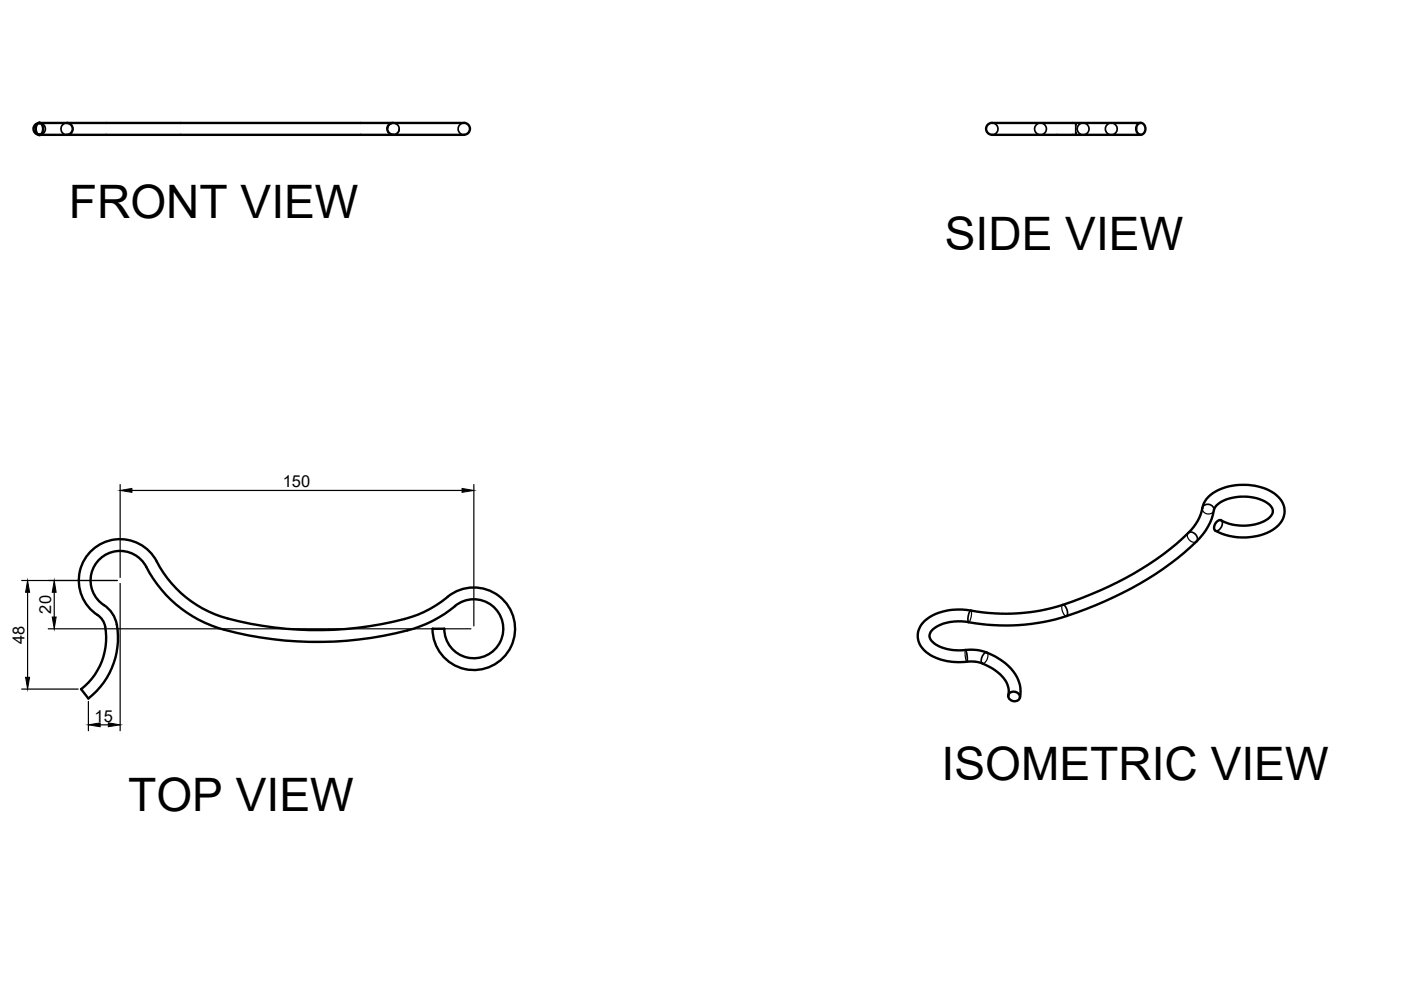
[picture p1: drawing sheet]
<svg xmlns="http://www.w3.org/2000/svg" width="297mm" height="210mm" viewBox="0 0 297 210" stroke-linecap="round" stroke-linejoin="round" font-family="sans-serif">
<!-- layer: MD_Visible -->
<g fill="none" stroke="#000" stroke-width=".51">
<path d="M7.9 26.3a.7 .7 0 0 1 .8-.1 .7 .7 0 0 1 .4 .7v.4a.92 .92 0 0 1-1 1.2 1.64 1.64 0 0 1-.2-2.2zM14.2 26.1a1.26 1.26 0 0 1 1.2 1.2 1.26 1.26 0 0 1-1.2 1.3M14.2 26.1h84.2M14.2 28.6h69.2M14.2 26.1h-4.1a4 4 0 0 0-2.5 .2 1.26 1.26 0 0 0-.4 1.4 1.26 1.26 0 0 0 1.2 .9h5.8M83.4 26a1.26 1.26 0 0 0-1.3 1.3 1.26 1.26 0 0 0 1.3 1.3M98.4 26a1.29 1.29 0 0 1 1.2 1.5 1.29 1.29 0 0 1-1.6 1.1h-14.6M210.3 26a1.29 1.29 0 0 0-1.2 1.5 1.29 1.29 0 0 0 1.6 1.1h31.2M210.3 26.1h31.6M241.3 26.3a1.07 1.07 0 0 1 1.3 .1 1.07 1.07 0 0 1 .2 1.3 .98 .98 0 0 1-1.2 .8 .98 .98 0 0 1-.7-1.2zM257.7 112.5a12.5 12.5 0 0 0 13-.8 4.2 4.2 0 0 0-.5-7.1 12.5 12.5 0 0 0-13.6 .4l-.8 .8-.6 .9a11.8 11.8 0 0 1-4.5 7.5 70.8 70.8 0 0 1-29.9 15.2 46.9 46.9 0 0 1-16.8-.2 10.3 10.3 0 0 0-8.6 3.2 4.2 4.2 0 0 0 1.4 6.2 12.8 12.8 0 0 0 9.1 1.6 9.6 9.6 0 0 1 7.7 5l.3 .9-.1 1.3M258.9 110.3a10.1 10.1 0 0 0 10.2-.5 1.78 1.78 0 0 0-.4-3.1 10 10 0 0 0-10.5 .2l-.6 .7a17.3 17.3 0 0 1-2.6 5.7 58.5 58.5 0 0 1-18.8 13.3 57.6 57.6 0 0 1-17.6 5.7 49.6 49.6 0 0 1-14.7-.6 7.7 7.7 0 0 0-6.6 2.3 2.1 2.1 0 0 0 1.4 2.8 11.6 11.6 0 0 0 7.2 .9 11.9 11.9 0 0 1 10 6.6 6.4 6.4 0 0 1 .3 3.6"/>
<path d="M258.9 110.3a1.45 1.45 0 0 0-1.2 2.2M22 128.3a7 7 0 0 1 3 6.5 15.9 15.9 0 0 1-6.3 13.3l-1.5-2a13.4 13.4 0 0 0 4.8-14.2l-.9-1.2a8.8 8.8 0 0 1-1.7-13.9 8.8 8.8 0 0 1 13.8 2.3 24.2 24.2 0 0 0 17.5 12.6 71.9 71.9 0 0 0 37.9-1.4 27.4 27.4 0 0 0 7.2-4.4 8.7 8.7 0 0 1 12.8 4.2 8.7 8.7 0 0 1-6.5 11.8 8.7 8.7 0 0 1-10.4-8.6h2.5M22 128.3a6.3 6.3 0 0 1-.7-9.9 6.3 6.3 0 0 1 9.7 1.8 26.7 26.7 0 0 0 19.1 14 74.3 74.3 0 0 0 39-1.4 26.3 26.3 0 0 0 7.4-4.3M96.5 128.5a6.3 6.3 0 0 1 9.6 2 6.3 6.3 0 0 1-4.2 8.9 6.3 6.3 0 0 1-7.7-6.1M214 147a1.3 1.3 0 0 1 1.5-.2 1.3 1.3 0 0 1 .7 1.3 1.28 1.28 0 0 1-1.5 .5 1.28 1.28 0 0 1-.9-1.3z"/>
</g>
<!-- layer: MD_Hidden -->
<g fill="none" stroke="#000" stroke-width=".36">
<path d="M8.4 26.1a1.26 1.26 0 0 1 1.2 1.2 1.26 1.26 0 0 1-1.2 1.3M14.2 26.1a1.26 1.26 0 0 0-1.3 1.2 1.26 1.26 0 0 0 1.3 1.3M83.4 26.1a1.26 1.26 0 0 1 1.2 1.2 1.26 1.26 0 0 1-1.2 1.3M84 26.2a1.27 1.27 0 0 0-1.9 1.1M84.6 27.3a1.23 1.23 0 0 1-1.9 1.1M98.4 26.1a1.26 1.26 0 0 0-1.3 1.2 1.26 1.26 0 0 0 1.3 1.3M210.3 26.1a1.26 1.26 0 0 1 1.3 1.2 1.26 1.26 0 0 1-1.3 1.3M228.1 26.5v-.4v1.2M228.1 27.3v1.3v-.4M258.9 110.3a1.44 1.44 0 0 1-1.2 2.2"/>
<circle cx="220.6" cy="27.3" r="1.25"/>
<circle cx="229.6" cy="27.3" r="1.25"/>
<circle cx="235.6" cy="27.3" r="1.25"/>
</g>
<!-- layer: MD_Visible Narrow -->
<path d="M251.9 113a1.34 1.34 0 0 1 1.5 .3 1.34 1.34 0 0 1 .3 1.5M254.9 107.7a1.29 1.29 0 0 1 1.4-.8 1.29 1.29 0 0 1 1.1 1.3M204.7 137.8a4 4 0 0 1 .3 2.5M205.8 129.4a2.74 2.74 0 0 0-.4 2.5M209.2 138.3a1.65 1.65 0 0 0-.9 2.4M225.3 128.2a1.79 1.79 0 0 1 .8 2.4" fill="none" stroke="#000" stroke-width=".36"/>
<!-- layer: MD_Hidden Narrow -->
<path d="M251.9 113a1.34 1.34 0 0 0 .3 1.5 1.34 1.34 0 0 0 1.5 .3M254.9 107.8a1.27 1.27 0 0 0 1.1 1.2 1.27 1.27 0 0 0 1.4-.8M204.7 137.8a3.6 3.6 0 0 0 .3 2.5M205.8 129.4a2.63 2.63 0 0 1-.4 2.5M209.2 138.4a1.59 1.59 0 0 1-.9 2.3M225.3 128.2a1.85 1.85 0 0 0 .6 2.4h.2" fill="none" stroke="#000" stroke-width=".25"/>
<!-- layer: MD_Visible -->
<g fill="#000" stroke="#000" stroke-width=".21">
<circle cx="8.4" cy="26.1" r=".24"/>
<circle cx="8.4" cy="28.6" r=".24"/>
</g>
<!-- layer: 0 -->
<path d="M25.5 102.7v19.7M28 104h70M100.5 102.7v30M4.6 123.1h20.3M5.8 125.6v18M10.2 133.3h89.7M11.5 125.6v5.2M25.5 123.7v31.2M4.6 146.1h12M18.7 148.7v6.2M21.2 153.7h1.8" fill="none" stroke="#000" stroke-width=".25"/>
<path d="M25.5 104l2.5-.4v.8zM98 103.6l2.5 .4-2.5 .4zM5.8 123.1l.5 2.5h-.9zM11.5 123.1l.4 2.5h-.8zM11.1 130.8h.8l-.4 2.5zM5.4 143.6h.9l-.5 2.5zM18.7 153.7l2.5-.4v.8zM23 153.3l2.5 .4-2.5 .4z" fill="#000" stroke="#000" stroke-width=".21"/>
<g font-size="9.8">
<text x="14.6" y="46.2">FRONT VIEW</text>
<text x="200.3" y="53">SIDE VIEW</text>
<text x="199.7" y="165.5">ISOMETRIC VIEW</text>
<text x="27.2" y="172">TOP VIEW</text>
</g>
<g font-size="3.5">
<text x="60" y="103.3">150</text>
<text x="10.8" y="130.1" transform="rotate(-90 10.8 130.1)">20</text>
<text x="5.2" y="136.5" transform="rotate(-90 5.2 136.5)">48</text>
<text x="20.1" y="153">15</text>
</g>
</svg>
